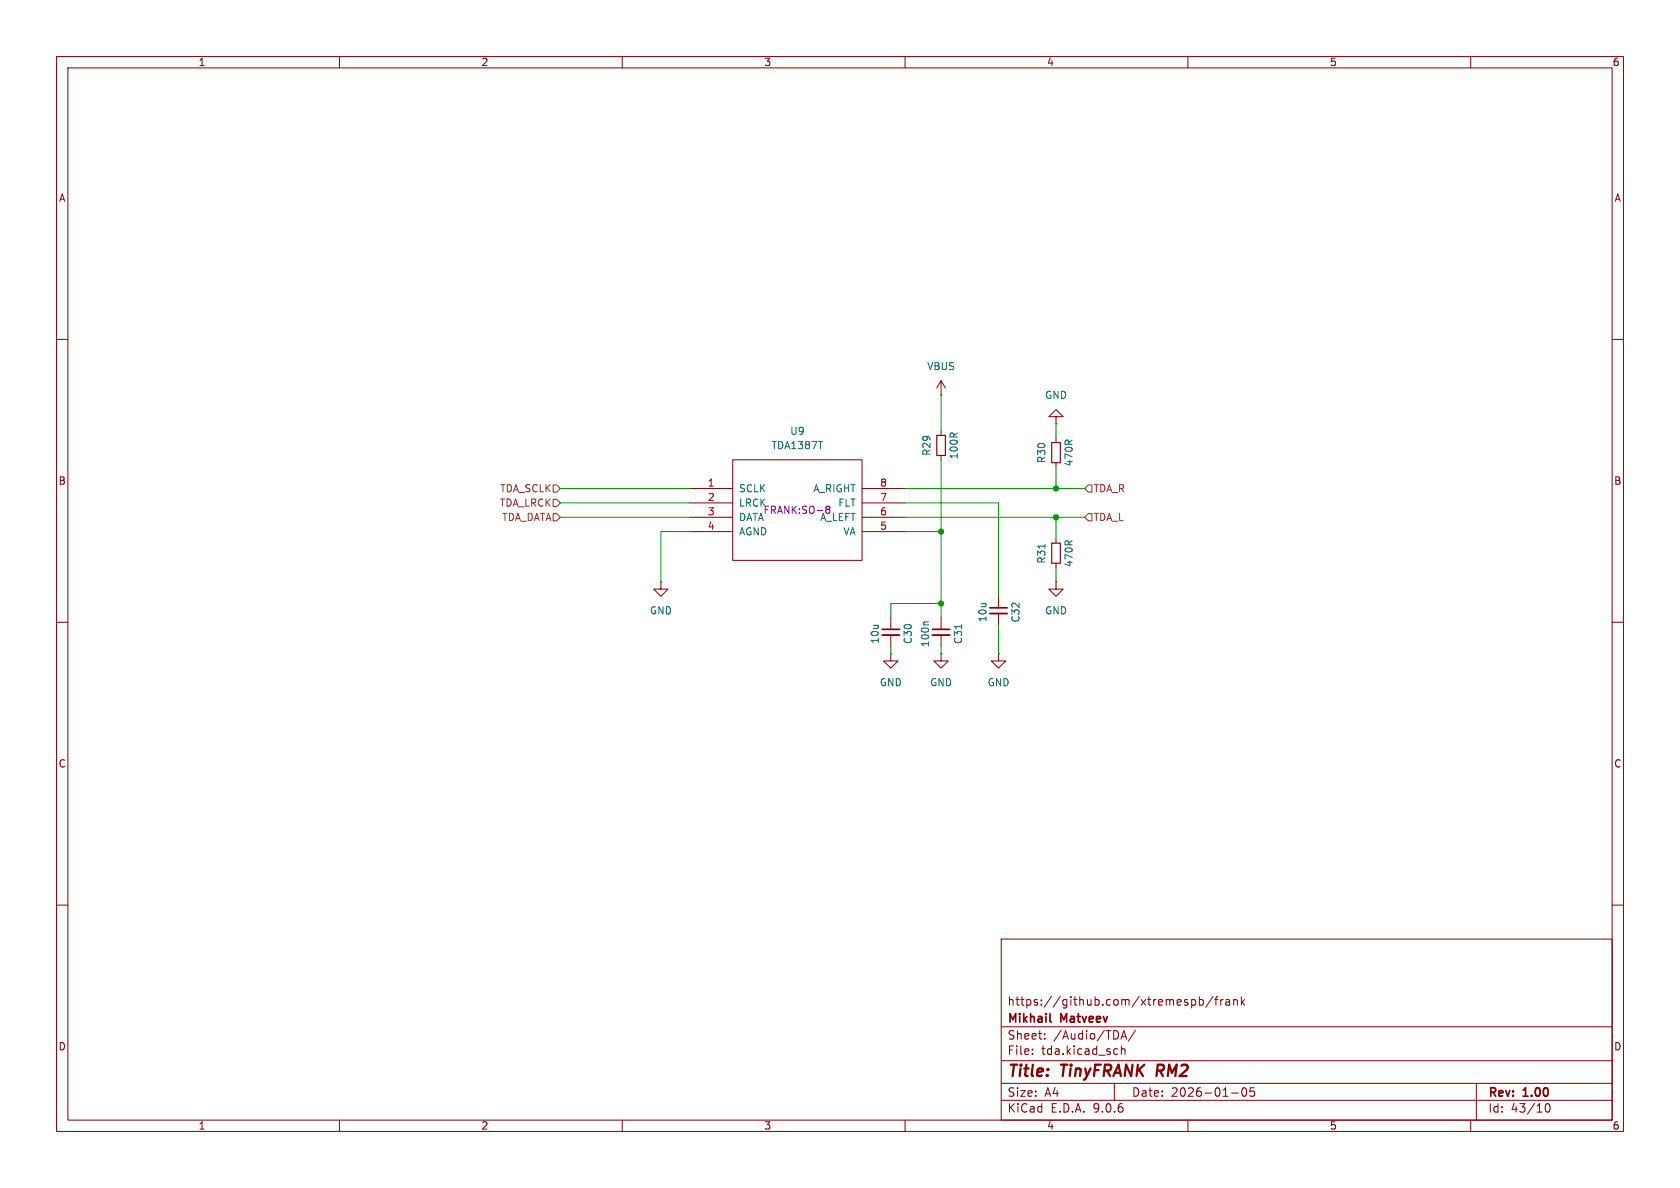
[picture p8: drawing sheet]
<svg xmlns="http://www.w3.org/2000/svg" width="297mm" height="210mm" viewBox="0 0 297 210" stroke-linecap="round" stroke-linejoin="round" font-family="sans-serif">
<g fill="none" stroke="#840000" stroke-width=".18">
<path d="M10 10h277v190h-277zM12 12h273v186h-273zM60 10v2M110 10v2M160 10v2M210 10v2M260 10v2M10 60h2M166.4 69.9h.1M166.4 67.3v2.6M166.4 76.2v.8M166.4 67.3l-.8 1.3"/>
<path d="M166.4 67.3l.7 1.3M186.7 73.7h1.3l-1.3-1.3-1.3 1.3h1.3v1.2M186.7 74.9h.1M186.7 77.5v.7M285 60h2M121.9 86.4h7.6M121.9 88.9h7.6M121.9 91.4h7.6M121.9 94h7.6M129.5 81.3h22.9v17.8h-22.9zM152.4 86.4h7.6M152.4 88.9h7.6"/>
<path d="M152.4 91.4h7.6M152.4 94h7.6M166.4 80.5v.8M186.7 81.8v.8M186.7 95.3v.7M186.7 99.6v.7M10 110h2M116.8 102.9v1.2h1.3l-1.3 1.3-1.2-1.3h1.2M116.8 102.9h.1M157.5 115.6v1.2h1.2l-1.2 1.3-1.3-1.3h1.3M157.5 115.6h.1M157.5 109.2v2.1"/>
<path d="M157.5 112.3v2M166.4 115.6v1.2h1.2l-1.2 1.3-1.3-1.3h1.3M166.4 115.6h.1M166.4 109.2v2.1M166.4 112.3v2M176.5 115.6v1.2h1.3l-1.3 1.3-1.2-1.3h1.2M176.5 115.6h.1M176.5 105.4v2M176.5 108.5v2M186.7 102.9v1.2h1.3l-1.3 1.3-1.3-1.3h1.3M186.7 102.9h.1M285 110h2"/>
<path d="M10 160h2M177 166h108v32h-108zM210.7 176.8l.4-.1 .3 .3v.4l-.2 .2h-.5M212 176.8l.5-.1 .2 .3v.4l-.1 .2h-.6M212 176.2v1.5M214.5 176.1l-1.3 2M214.7 176.7h.6M215.3 176.2l-.3 .2v1.3M215.8 176.7v1M216.2 176.7l-.2 .1-.2 .2M216.7 176.8h.6l.1 .9M217.4 177.1h-.5a.29 .29 0 0 0-.2 .3 .29 .29 0 0 0 .2 .3l.5-.1"/>
<path d="M218.1 176.8l.2-.1 .4 .1v.9M218.1 176.7v1M219.5 176.2v1.5M219.6 177.1l.4 .6M220 176.7l-.5 .6M285 160h2M60 198v2M110 198v2M160 198v2M177 194.5h108M177 191.5h108M177 187.5h108"/>
<path d="M177 181.5h108M182.5 186.3v.1M182.5 185.5v.1M184.7 183.6v.1M184.7 182.8v.1M197 191.5v3M197.2 185.4l.4 .1M197.6 186.3l-.4 .1M198.2 183.7l.5-1.5 .5 1.5M198.2 185.5l.3-.1 .3 .1 .1 .9M198.2 184.9v1.5M198.3 183.3h.7"/>
<path d="M200.7 182.1l-1.2 2M210 198v2M217.7 193.2h1.2M219.7 192.4l.2-.1a.81 .81 0 0 1 .6 .6 .81 .81 0 0 1-.3 .8l-.2 .1a.81 .81 0 0 1-.3-1.4zM221.7 192.3h-.7v.7l.2-.1h.5l.1 .3-.1 .5-.2 .1-.5-.1M260 198v2M261 191.5v6.5M273.3 195.2l.2-.1a.81 .81 0 0 1 .6 .6 .81 .81 0 0 1-.3 .8l-.1 .1a.81 .81 0 0 1-.4-1.4z"/>
</g>
<path d="M156 111.3h3M164.8 111.3h3.1M175 107.4h3.1M185.6 180.5l.2 .2" fill="none" stroke="#840000" stroke-width=".3"/>
<path d="M165.6 77h1.5v3.5h-1.5zM185.9 78.2h1.6v3.6h-1.6zM185.9 96h1.6v3.6h-1.6z" fill="none" stroke="#840000" stroke-width=".2"/>
<path d="M184.7 96.2v.7M164.2 109.9h-.7l-.2 .2M170 110.4v.7" fill="none" stroke="#006464" stroke-width=".18"/>
<path d="M156 112.3h3M164.8 112.3h3.1M175 108.5h3.1" fill="none" stroke="#840000" stroke-width=".33"/>
<path d="M146 89.8l.2 .2M146 89.7l.2-.2h.4l.1 .3-.2 .2M146.2 90h.3M146.2 90l-.2 .3M146.5 90l.2 .3v.2" fill="none" stroke="#840084" stroke-width=".18"/>
<path d="M97.8 85.7h.6l.7 .7-.7 .6h-.6zM97.8 90.8h.6l.7 .6-.7 .7h-.6zM97.8 88.3h.6l.7 .6-.7 .6h-.6zM192.4 85.7h.6v1.3h-.6l-.6-.6zM192.4 90.8h.6v1.3h-.6l-.6-.7z" fill="none" stroke="#725600" stroke-width=".18"/>
<g fill="none" stroke="#009600" stroke-width=".18">
<path d="M166.4 69.9v6.3M186.7 74.9v2.6M99.1 91.4h22.8M99.1 86.4h22.8M99.1 88.9h22.8M121.9 94h-5.1v8.9M160 88.9h16.5v16.5M160 91.4h31.8M160 86.4h31.8M160 94h6.4M166.4 81.3v27.9M186.7 82.6v3.8"/>
<path d="M186.7 91.4v3.9M157.5 114.3v1.3M166.4 114.3v1.3M166.4 106.7h-8.9v2.5M176.5 110.5v5.1M186.7 100.3v2.6"/>
</g>
<g fill="#009600" stroke="#009600" stroke-width=".18">
<circle cx="186.7" cy="91.4" r=".46"/>
<circle cx="186.7" cy="86.4" r=".46"/>
<circle cx="166.4" cy="106.7" r=".46"/>
<circle cx="166.4" cy="94" r=".46"/>
</g>
<g font-size="2.8" fill="#840000">
<text x="178" y="190.9">Title:</text>
<text x="187.7" y="190.9">TinyFRANK RM2</text>
</g>
<g font-size="2.1" fill="#840000">
<text x="178" y="178">https://github.com/xtremespb/frank</text>
<text x="178" y="184">Sheet:</text>
<text x="178" y="181.2">Mikhail</text>
<text x="186.2" y="184">/Audio/TDA/</text>
<text x="187.6" y="181.2">Matveev</text>
<text x="178" y="186.7">File:</text>
<text x="184.1" y="186.7">tda.kicad_sch</text>
<text x="178" y="196.9">KiCad</text>
<text x="178" y="194.1">Size:</text>
<text x="184.7" y="194.1">A4</text>
<text x="185.7" y="196.9">E.D.A.</text>
<text x="193.3" y="196.9">9.0.6</text>
<text x="200" y="194.1">Date:</text>
<text x="207" y="194.1">2026-01-05</text>
<text x="263" y="194.3">Rev:</text>
<text x="263" y="196.9">Id:</text>
<text x="267.1" y="196.9">43/10</text>
<text x="269.4" y="194.3">1.00</text>
</g>
<g font-size="1.8" fill="#840000">
<text x="35" y="11.9">1</text>
<text x="85" y="11.9">2</text>
<text x="135" y="11.9">3</text>
<text x="185" y="11.9">4</text>
<text x="235" y="11.9">5</text>
<text x="285" y="11.9">6</text>
<text x="10.3" y="35.9">A</text>
<text x="285.3" y="35.9">A</text>
<text x="10.3" y="85.9">B</text>
<text x="285.3" y="85.9">B</text>
<text x="10.3" y="135.9">C</text>
<text x="285.3" y="135.9">C</text>
<text x="10.3" y="185.9">D</text>
<text x="285.3" y="185.9">D</text>
<text x="35" y="199.9">1</text>
<text x="85" y="199.9">2</text>
<text x="135" y="199.9">3</text>
<text x="185" y="199.9">4</text>
<text x="235" y="199.9">5</text>
<text x="285" y="199.9">6</text>
</g>
<g font-size="1.8" fill="#006464">
<text x="163.8" y="65.6">VBUS</text>
<text x="184.7" y="70.7">GND</text>
<text x="139.6" y="77.1">U9</text>
<text x="136.3" y="79.6">TDA1387T</text>
<text x="164.7" y="80.7" transform="rotate(-90 164.7 80.7)">R29</text>
<text x="169.5" y="81.3" transform="rotate(-90 169.5 81.3)">100R</text>
<text x="185" y="82" transform="rotate(-90 185 82)">R30</text>
<text x="189.8" y="82.6" transform="rotate(-90 189.8 82.6)">470R</text>
<text x="130.6" y="87.2">SCLK</text>
<text x="143.7" y="87.2">A_RIGHT</text>
<text x="148.1" y="89.8">FLT</text>
<text x="130.6" y="92.3">DATA</text>
<text x="130.6" y="94.8">AGND</text>
<text x="149" y="94.8">VA</text>
<text x="185" y="99.7" transform="rotate(-90 185 99.7)">R31</text>
<text x="189.8" y="100.3" transform="rotate(-90 189.8 100.3)">470R</text>
<text x="114.8" y="108.8">GND</text>
<text x="155.5" y="113.9" transform="rotate(-90 155.5 113.9)">10u</text>
<text x="161.4" y="114" transform="rotate(-90 161.4 114)">C30</text>
<text x="170.3" y="114" transform="rotate(-90 170.3 114)">C31</text>
<text x="174.6" y="110.1" transform="rotate(-90 174.6 110.1)">10u</text>
<text x="180.4" y="110.2" transform="rotate(-90 180.4 110.2)">C32</text>
<text x="184.7" y="108.8">GND</text>
<text x="164.4" y="114.5" transform="rotate(-90 164.4 114.5)">100n</text>
<text x="155.4" y="121.5">GND</text>
<text x="164.3" y="121.5">GND</text>
<text x="174.5" y="121.5">GND</text>
</g>
<g font-size="1.8" fill="#725600">
<text x="88.3" y="89.8">TDA_LRCK</text>
<text x="88.3" y="87.2">TDA_SCLK</text>
<text x="193.2" y="87.2">TDA_R</text>
<text x="88.7" y="92.3">TDA_DATA</text>
<text x="193.2" y="92.3">TDA_L</text>
</g>
<g font-size="1.8" fill="#a90000">
<text x="125" y="86.1">1</text>
<text x="125" y="88.6">2</text>
<text x="155.5" y="86.1">8</text>
<text x="155.5" y="88.6">7</text>
<text x="125" y="91.2">3</text>
<text x="125" y="93.7">4</text>
<text x="155.5" y="91.2">6</text>
<text x="155.5" y="93.7">5</text>
</g>
<g font-size="1.8" fill="#840084">
<text x="130.6" y="89.8">LRCK</text>
<text x="134.9" y="91">FRANK:SO-8</text>
<text x="144.9" y="92.3">A_LEFT</text>
</g>
</svg>
